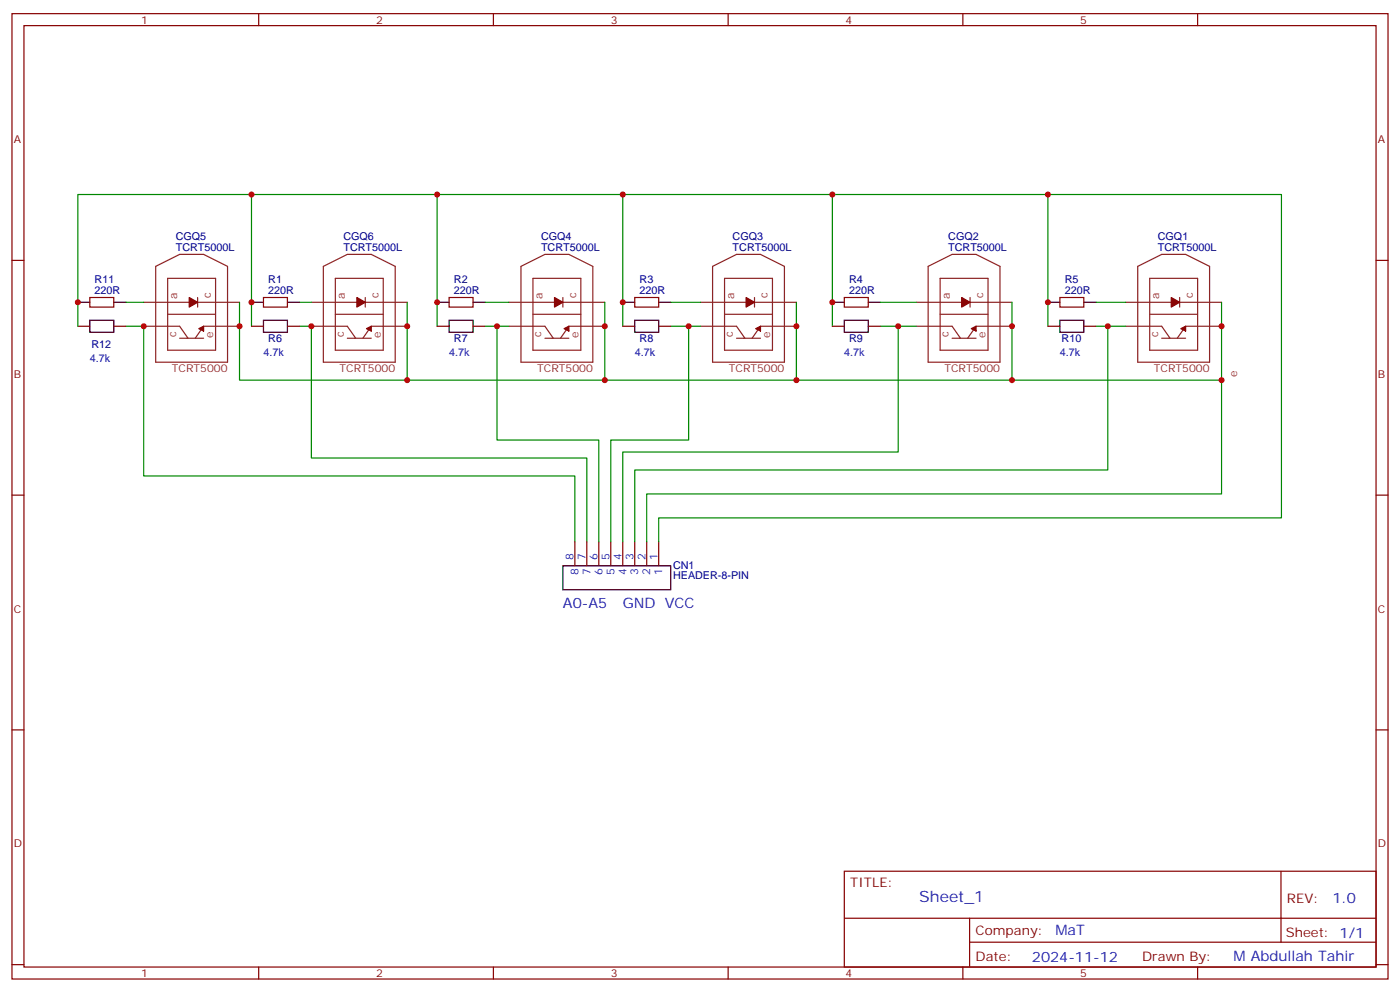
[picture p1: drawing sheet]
<svg xmlns="http://www.w3.org/2000/svg" width="412mm" height="292mm" viewBox="0 0 412 292" stroke-linecap="round" stroke-linejoin="round" font-family="sans-serif">
<g fill="none" stroke="#870000" stroke-width=".35">
<path d="M3.5 4h405.4v284.4h-405.4zM7.1 7.5h398.2v277.3h-398.2zM76.2 4v3.5M145.3 4v3.5M214.5 4v3.5M283.6 4v3.5M352.8 4v3.5M3.5 76.7h3.6M405.3 76.7h3.6M22.9 96.1h3.6M26.5 87.6h7v2.9h-7zM33.5 96.1h3.5"/>
<path d="M74.1 96.1h3.5M77.6 87.6h7.1v2.9h-7.1zM84.7 96.1h3.5M128.8 96.1h3.5M132.3 87.6h7v2.9h-7zM139.3 96.1h3.6M183.4 96.1h3.6M187 87.6h7v2.9h-7zM194 96.1h3.6M245.2 96.1h3.5M248.7 87.6h7.1v2.9h-7.1zM255.8 96.1h3.5"/>
<path d="M308.7 96.1h3.5M312.2 87.6h7.1v2.9h-7.1zM319.3 96.1h3.5M3.5 145.8h3.6M169.3 159.6v7.1M172.9 159.6v7.1M176.4 159.6v7.1M179.9 159.6v7.1M183.4 159.6v7.1M187 159.6v7.1M190.5 159.6v7.1M194 159.6v7.1"/>
<path d="M405.3 145.8h3.6M3.5 215h3.6M405.3 215h3.6M248.7 256.6h156.6v28.2h-156.6zM377.3 256.6v20.9M248.7 270.5h156.5M285.6 277.5h119.6M285.6 270.5v14.1M3.5 284.1h3.6M76.2 284.8v3.6M145.3 284.8v3.6M214.5 284.8v3.6"/>
<path d="M283.6 284.8v3.6M352.8 284.8v3.6M405.3 284.1h3.6"/>
</g>
<g fill="none" stroke="#8c2424" stroke-width=".35">
<path d="M45.9 78.5l7-3.6h7.1l7 3.6v28.2h-21.1zM95.2 78.5l7.1-3.6h7.1l7 3.6v28.2h-21.2zM153.5 78.5l7-3.6h7.1l7 3.6v28.2h-21.1zM209.9 78.5l7.1-3.6h7l7.1 3.6v28.2h-21.2zM273.4 78.5l7.1-3.6h7l7.1 3.6v28.2h-21.2zM335.1 78.5l7.1-3.6h7l7.1 3.6v28.2h-21.2zM42.3 89h28.3M42.3 96.1h10.6l2.5 3.5M49.4 92.6h14.1M49.4 82h14.1v21.2h-14.1zM52.9 99.6h7.1M58.2 87.6v2.9"/>
<path d="M70.6 96.1h-10.6l-2.5 3.5M91.7 89h28.2M91.7 96.1h10.6l2.5 3.5M98.8 92.6h14.1M98.8 82h14.1v21.2h-14.1zM102.3 99.6h7.1M107.6 87.6v2.9M119.9 96.1h-10.5l-2.5 3.5M149.9 89h28.3M149.9 96.1h10.6l2.5 3.5M157 92.6h14.1M157 82h14.1v21.2h-14.1z"/>
<path d="M160.5 99.6h7.1M165.8 87.6v2.9M178.2 96.1h-10.6l-2.5 3.5M206.4 89h28.2M206.4 96.1h10.6l2.4 3.5M213.4 92.6h14.1M213.4 82h14.1v21.2h-14.1zM217 99.6h7M222.2 87.6v2.9M234.6 96.1h-10.6l-2.5 3.5M269.9 89h28.2M269.9 96.1h10.6l2.4 3.5"/>
<path d="M276.9 92.6h14.1M276.9 82h14.1v21.2h-14.1zM280.5 99.6h7M285.8 87.6v2.9M298.1 96.1h-10.6l-2.5 3.5M331.6 89h28.2M331.6 96.1h10.6l2.5 3.5M338.7 92.6h14.1M338.7 82h14.1v21.2h-14.1zM342.2 99.6h7M347.5 87.6v2.9M359.8 96.1h-10.6l-2.4 3.5"/>
</g>
<g fill="#870000" stroke="#870000" stroke-width=".35">
<path d="M347.8 96.8l1.4-.7v1.4z"/>
<path d="M345 87.6l2.5 1.4-2.5 1.5z"/>
<path d="M286.1 96.8l1.4-.7v1.4z"/>
<path d="M283.3 87.6l2.5 1.4-2.5 1.5z"/>
<path d="M222.6 96.8l1.4-.7v1.4z"/>
<path d="M219.8 87.6l2.4 1.4-2.4 1.5z"/>
<path d="M166.2 96.8l1.4-.7v1.4z"/>
<path d="M163.3 87.6l2.5 1.4-2.5 1.5z"/>
<path d="M58.6 96.8l1.4-.7v1.4z"/>
<path d="M55.7 87.6l2.5 1.4-2.5 1.5z"/>
<path d="M107.9 96.8l1.5-.7v1.4z"/>
<path d="M105.1 87.6l2.5 1.4-2.5 1.5z"/>
</g>
<g fill="none" stroke="#008700" stroke-width=".35">
<path d="M74.1 57.3v38.8M128.8 57.3v38.8M183.4 57.3v38.8M245.2 57.3h132.3v95.2h-183.5v7.1M308.7 57.3v38.8M22.9 96.1v-38.8h222.3v38.8M37 96.1h5.3v44.1h127v19.4M37 89h5.3M70.6 89v23h289.2M88.2 96.1h3.5v38.8h81.2v24.7M88.2 89h3.5M119.9 89v23"/>
<path d="M142.9 89h7M142.9 96.1h7M146.4 96.1v33.5h30v30M178.2 89v23M197.6 89h8.8M197.6 96.1h8.8M202.8 96.1v33.5h-22.9v30M234.6 89v23M259.3 89h10.6M259.3 96.1h10.6M264.6 96.1v37h-81.2v26.5M298.1 89v23"/>
<path d="M322.8 89h8.8M322.8 96.1h8.8M326.3 96.1v42.3h-139.3v21.2M359.8 89v23M359.8 112v33.5h-169.3v14.1"/>
</g>
<g fill="none" stroke="#000" stroke-width=".35">
<path d="M22.9 89h3.6M26.5 94.3h7v3.6h-7zM33.5 89h3.5M74.1 89h3.5M77.6 94.3h7.1v3.6h-7.1zM84.7 89h3.5M128.8 89h3.5M132.3 94.3h7v3.6h-7zM139.3 89h3.6M183.4 89h3.6M187 94.3h7v3.6h-7zM194 89h3.6"/>
<path d="M245.2 89h3.5M248.7 94.3h7.1v3.6h-7.1zM255.8 89h3.5M308.7 89h3.5M312.2 94.3h7.1v3.6h-7.1zM319.3 89h3.5M165.8 166.7h31.8v7h-31.8z"/>
</g>
<g fill="#c00">
<circle cx="119.9" cy="112" r=".88"/>
<circle cx="119.9" cy="96.1" r=".88"/>
<circle cx="178.2" cy="112" r=".88"/>
<circle cx="178.2" cy="96.1" r=".88"/>
<circle cx="234.6" cy="112" r=".88"/>
<circle cx="234.6" cy="96.1" r=".88"/>
<circle cx="298.1" cy="112" r=".88"/>
<circle cx="298.1" cy="96.1" r=".88"/>
<circle cx="359.8" cy="112" r=".88"/>
<circle cx="359.8" cy="96.1" r=".88"/>
<circle cx="70.6" cy="96.1" r=".88"/>
<circle cx="74.1" cy="89" r=".88"/>
<circle cx="128.8" cy="89" r=".88"/>
<circle cx="183.4" cy="89" r=".88"/>
<circle cx="245.2" cy="89" r=".88"/>
<circle cx="308.7" cy="89" r=".88"/>
<circle cx="22.9" cy="89" r=".88"/>
<circle cx="74.1" cy="57.3" r=".88"/>
<circle cx="128.8" cy="57.3" r=".88"/>
<circle cx="183.4" cy="57.3" r=".88"/>
<circle cx="245.2" cy="57.3" r=".88"/>
<circle cx="308.7" cy="57.3" r=".88"/>
<circle cx="42.3" cy="96.1" r=".88"/>
<circle cx="91.7" cy="96.1" r=".88"/>
<circle cx="146.4" cy="96.1" r=".88"/>
<circle cx="202.8" cy="96.1" r=".88"/>
<circle cx="264.6" cy="96.1" r=".88"/>
<circle cx="326.3" cy="96.1" r=".88"/>
</g>
<text font-size="4.6" fill="#00f" x="270.8" y="265.6">Sheet_1</text>
<g font-size="4.2" fill="#00f">
<text x="165.8" y="179">A0-A5</text>
<text x="183.4" y="179">GND VCC</text>
<text x="392.5" y="265.9">1.0</text>
<text x="310.9" y="275.4">MaT</text>
<text x="304" y="283.2">2024-11-12</text>
<text x="363.4" y="283.1">M Abdullah Tahir</text>
</g>
<g font-size="3.9" fill="#800">
<text x="250.5" y="261.2">TITLE:</text>
<text x="379.1" y="265.9">REV:</text>
<text x="287.4" y="275.4">Company:</text>
<text x="378.7" y="276">Sheet: 1/1</text>
<text x="287.4" y="283.1">Date:</text>
<text x="336.4" y="283.2">Drawn By:</text>
</g>
<g font-size="3.2" fill="#800">
<text x="41.6" y="7">1</text>
<text x="110.8" y="7">2</text>
<text x="179.9" y="7">3</text>
<text x="249.1" y="7">4</text>
<text x="318.2" y="7">5</text>
<text x="4.1" y="42.1">A</text>
<text x="405.9" y="42.1">A</text>
<text x="4.1" y="111.3">B</text>
<text x="405.9" y="111.3">B</text>
<text x="4.1" y="180.4">C</text>
<text x="405.9" y="180.4">C</text>
<text x="4.1" y="249.6">D</text>
<text x="405.9" y="249.6">D</text>
<text x="41.6" y="287.8">1</text>
<text x="110.8" y="287.8">2</text>
<text x="179.9" y="287.8">3</text>
<text x="249.1" y="287.8">4</text>
<text x="318.2" y="287.8">5</text>
</g>
<g font-size="3.2" fill="#000080">
<text x="51.8" y="70.7">CGQ5</text>
<text x="101.2" y="70.7">CGQ6</text>
<text x="159.4" y="70.7">CGQ4</text>
<text x="215.8" y="70.7">CGQ3</text>
<text x="279.3" y="70.7">CGQ2</text>
<text x="341.1" y="70.7">CGQ1</text>
<text x="51.8" y="73.9">TCRT5000L</text>
<text x="101.2" y="73.9">TCRT5000L</text>
<text x="159.4" y="73.9">TCRT5000L</text>
<text x="215.8" y="73.9">TCRT5000L</text>
<text x="279.3" y="73.9">TCRT5000L</text>
<text x="341.1" y="73.9">TCRT5000L</text>
<text x="27.9" y="83.4">R11</text>
<text x="79" y="83.4">R1</text>
<text x="133.7" y="83.4">R2</text>
<text x="188.4" y="83.4">R3</text>
<text x="250.1" y="83.4">R4</text>
<text x="313.6" y="83.4">R5</text>
<text x="27.9" y="86.6">220R</text>
<text x="79" y="86.6">220R</text>
<text x="133.7" y="86.6">220R</text>
<text x="188.4" y="86.6">220R</text>
<text x="250.1" y="86.6">220R</text>
<text x="313.6" y="86.6">220R</text>
<text x="79" y="100.7">R6</text>
<text x="133.7" y="100.7">R7</text>
<text x="188.4" y="100.7">R8</text>
<text x="250.1" y="100.7">R9</text>
<text x="312.7" y="100.7">R10</text>
<text x="27" y="102.4">R12</text>
<text x="198.3" y="167.5">CN1</text>
<text x="198.3" y="170.4">HEADER-8-PIN</text>
</g>
<g font-size="3.2" fill="#8d2323">
<text x="52.2" y="88" transform="rotate(-90 52.2 88)">a</text>
<text x="62.1" y="87.6" transform="rotate(-90 62.1 87.6)">c</text>
<text x="101.6" y="88" transform="rotate(-90 101.6 88)">a</text>
<text x="111.5" y="87.6" transform="rotate(-90 111.5 87.6)">c</text>
<text x="159.8" y="88" transform="rotate(-90 159.8 88)">a</text>
<text x="169.7" y="87.6" transform="rotate(-90 169.7 87.6)">c</text>
<text x="216.3" y="88" transform="rotate(-90 216.3 88)">a</text>
<text x="226.1" y="87.6" transform="rotate(-90 226.1 87.6)">c</text>
<text x="279.8" y="88" transform="rotate(-90 279.8 88)">a</text>
<text x="289.6" y="87.6" transform="rotate(-90 289.6 87.6)">c</text>
<text x="341.5" y="88" transform="rotate(-90 341.5 88)">a</text>
<text x="351.4" y="87.6" transform="rotate(-90 351.4 87.6)">c</text>
<text x="51.9" y="99.3" transform="rotate(-90 51.9 99.3)">c</text>
<text x="62.8" y="99.6" transform="rotate(-90 62.8 99.6)">e</text>
<text x="101.2" y="99.3" transform="rotate(-90 101.2 99.3)">c</text>
<text x="112.2" y="99.6" transform="rotate(-90 112.2 99.6)">e</text>
<text x="159.5" y="99.3" transform="rotate(-90 159.5 99.3)">c</text>
<text x="170.4" y="99.6" transform="rotate(-90 170.4 99.6)">e</text>
<text x="215.9" y="99.3" transform="rotate(-90 215.9 99.3)">c</text>
<text x="226.8" y="99.6" transform="rotate(-90 226.8 99.6)">e</text>
<text x="279.4" y="99.3" transform="rotate(-90 279.4 99.3)">c</text>
<text x="290.3" y="99.6" transform="rotate(-90 290.3 99.6)">e</text>
<text x="341.1" y="99.3" transform="rotate(-90 341.1 99.3)">c</text>
<text x="50.7" y="109.7">TCRT5000</text>
<text x="100" y="109.7">TCRT5000</text>
<text x="158.2" y="109.7">TCRT5000</text>
<text x="214.7" y="109.7">TCRT5000</text>
<text x="278.2" y="109.7">TCRT5000</text>
<text x="339.9" y="109.7">TCRT5000</text>
<text x="364.4" y="111.1" transform="rotate(-90 364.4 111.1)">e</text>
</g>
<g font-size="3.2" fill="#00f">
<text x="26.5" y="106.7">4.7k</text>
<text x="77.6" y="104.9">4.7k</text>
<text x="132.3" y="104.9">4.7k</text>
<text x="187" y="104.9">4.7k</text>
<text x="248.7" y="104.9">4.7k</text>
<text x="312.2" y="104.9">4.7k</text>
<text x="169" y="164.9" transform="rotate(-90 169 164.9)">8</text>
<text x="172.5" y="164.9" transform="rotate(-90 172.5 164.9)">7</text>
<text x="176" y="164.9" transform="rotate(-90 176 164.9)">6</text>
<text x="179.6" y="164.9" transform="rotate(-90 179.6 164.9)">5</text>
<text x="183.1" y="164.9" transform="rotate(-90 183.1 164.9)">4</text>
<text x="186.6" y="164.9" transform="rotate(-90 186.6 164.9)">3</text>
<text x="190.1" y="164.9" transform="rotate(-90 190.1 164.9)">2</text>
<text x="193.7" y="164.9" transform="rotate(-90 193.7 164.9)">1</text>
<text x="170.4" y="169.4" transform="rotate(-90 170.4 169.4)">8</text>
<text x="173.9" y="169.4" transform="rotate(-90 173.9 169.4)">7</text>
<text x="177.4" y="169.4" transform="rotate(-90 177.4 169.4)">6</text>
<text x="181" y="169.4" transform="rotate(-90 181 169.4)">5</text>
<text x="184.5" y="169.4" transform="rotate(-90 184.5 169.4)">4</text>
<text x="188" y="169.4" transform="rotate(-90 188 169.4)">3</text>
<text x="191.6" y="169.4" transform="rotate(-90 191.6 169.4)">2</text>
<text x="195.1" y="169.4" transform="rotate(-90 195.1 169.4)">1</text>
</g>
</svg>
